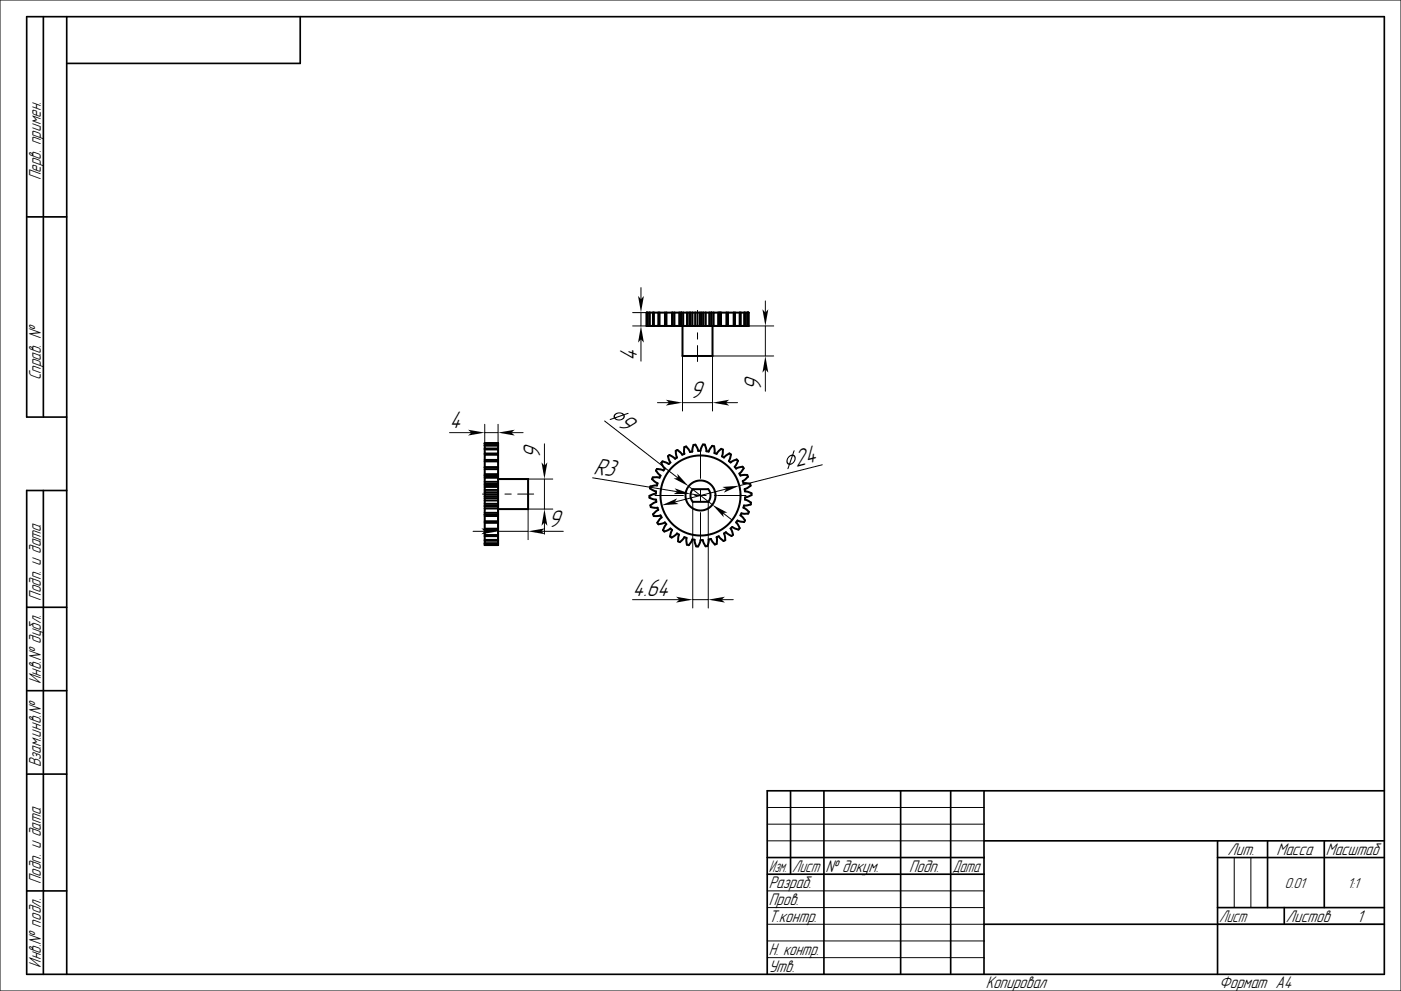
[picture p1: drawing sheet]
<svg xmlns="http://www.w3.org/2000/svg" width="420mm" height="297mm" viewBox="0 0 420 297" stroke-linecap="round" stroke-linejoin="round" font-family="sans-serif">
<g fill="none" stroke="#000" stroke-width=".3">
<path d="M0 0h420v297h-420zM189.7 97.7h4.3M189.7 93.7h4.3M192.2 86.2v3.5M192.2 93.7v4M209.1 93v4.8M209.1 99.7v1.9M213.6 97.7h18.3M229.4 90.2v3.5M229.4 97.7v9M192.2 101.7v6.5M204.6 106.7v16.5"/>
<path d="M209.1 103.6v4.8M229.4 110.7v6.5M231.9 106.7h-18.3v16.5M134.8 129.7h6.5M145.3 129.7h4M145.3 127.2v5.6M149.3 127.2v5.6M153.3 129.7h3.5M163.2 133v6.6M181.2 126.2l22.1 17.1M197.1 120.7h3.5M204.6 120.7h9"/>
<path d="M210 134.8v8.6M217.6 120.7h3.5M246.5 139.3l-24.9 6.3M141.8 159.2h3.5M144.7 148.1h4.7M149.3 159.2h9M149.3 152.6v9.1M151.4 148.1h1.9M155.2 148.1h4.8M158.3 143.6h7.4M162.3 159.2h6.6M163.2 143.6v9"/>
<path d="M163.2 156.6v3.5M165.7 152.6h-7.4v9.1M177.7 143.2l25.4 4.2M196.3 148.5h8.6M206.4 145.7l7.2 5.6M207 148l3 .5M207.7 150.4v31.8M208.3 148.5h3.4M210 146.8v3.4M210 153.6v8.6M212.3 150.4v31.8M215.1 148.5h8.6"/>
<path d="M216.7 153.7l2.8 2.2M217.8 146.5l-15.6 4M189.6 179.7h14.1M207.7 179.7h4.6M216.3 179.7h3.5M230 252h65M230 242h65M230 247h65M370 257v15M375 257v15M230 277h65M230 267h65"/>
<path d="M230 272h65M365 277h50M230 282h65M230 287h65"/>
</g>
<g fill="none" stroke="#000" stroke-width=".5">
<path d="M13 5v120M20 5v287M90 5v14h-70M8 65h12M20 125h-12v-120h407v287h-407v-145h12M13 147v145M8 182h12M8 207h12M8 232h12M237 237v25M247 237v55M270 237v55"/>
<path d="M285 237v55M295 237v55M415 237h-185v55M230 257h65M295 252h120M365 257h50M365 252v40M380 252v20M397 252v20M8 267h12M230 262h65M295 277h120"/>
<path d="M365 272h50M385 272v5"/>
</g>
<g fill="none" stroke="#000" stroke-width=".6">
<path d="M193.8 93.7h30.6v4h-30.6zM194 93.7v4M194.6 93.7v4M194.8 93.7v4M195.8 93.7v4M196 93.7v4M197.3 93.7v4M197.7 93.7v4M199.3 93.7v4M199.8 93.7v4M201.5 93.7v4M201.7 93.7v4"/>
<path d="M202.2 93.7v4M203.6 93.7v4M204.2 93.7v4M204.3 93.7v4M204.6 97.7v9h9v-9M204.8 93.7v4M206 93.7v4M206.6 93.7v4M207 93.7v4M207.6 93.7v4M208.4 93.7v4M209.1 93.7v4"/>
<path d="M209.8 93.7v4M210.4 93.7v4M210.9 93.7v4M211.6 93.7v4M212.6 93.7v4M213.2 93.7v4M213.4 93.7v4M213.9 93.7v4M215.3 93.7v4M215.8 93.7v4M216.2 93.7v4M217.8 93.7v4"/>
<path d="M218.2 93.7v4M219.9 93.7v4M220.3 93.7v4M221.7 93.7v4M222.1 93.7v4M223.1 93.7v4M223.3 93.7v4M224 93.7v4M224.1 93.7v4M145.3 132.8h4v30.6h-4zM145.3 132.8h4M145.3 133.4h4"/>
<path d="M145.3 133.6h4M145.3 134.4h4M145.3 134.7h4M145.3 135.9h4M145.3 136.3h4M145.3 137.8h4M145.3 138.3h4M198.6 138.3l1.9 .8 .5-.5-.8-1.9 .5-.3 1.7 1.1 .6-.4-.4-2 .5-.2 1.4 1.4 .7-.3v-2l.5-.2 1.2 1.7 .6-.2 .4-2h.6l.8 1.8h.7l.7-1.9 .6 .1 .5 1.9 .7 .1 1-1.7 .6 .2 .1 2 .6 .2 1.4-1.5 .5 .3-.2 2 .5 .3 1.7-1.2 .4 .3-.6 2 .5 .4 1.8-.9 .4 .4-.9 1.8 .4 .5 1.9-.5 .4 .5-1.3 1.5 .3 .6 2-.2 .2 .6-1.5 1.3 .2 .6 2 .2 .1 .6-1.8 1 .1 .7 2 .5v.6l-1.9 .6-.1 .7 1.8 .9v.6l-2.1 .3-.1 .7 1.6 1.2-.2 .5-2-.1-.3 .7 1.4 1.5-.3 .5-2-.5-.4 .6 1.1 1.7-.4 .4-1.9-.8-.5 .5 .8 1.9-.5 .3-1.7-1.1-.6 .4 .4 2-.5 .2-1.4-1.4-.7 .3v2l-.5 .2-1.2-1.7-.6 .2-.4 2h-.6l-.8-1.8h-.7l-.7 1.9-.6-.1-.5-1.9-.7-.1-1 1.7-.6-.2-.1-2-.6-.2-1.4 1.5-.5-.3 .2-2-.5-.3-1.7 1.2-.4-.3 .6-2-.5-.4-1.8 .9-.4-.4 .9-1.8-.4-.5-1.9 .5-.4-.5 1.3-1.5-.3-.6-2 .2-.2-.6 1.5-1.3-.2-.6-2-.2-.1-.6 1.8-1-.1-.7-2-.5v-.6l1.9-.6 .1-.7-1.8-.9v-.6l2.1-.3 .1-.7-1.6-1.2 .2-.5 2 .1 .3-.7-1.4-1.5 .3-.5 2 .5 .4-.6-1.1-1.7zM145.3 158.5h4M145.3 158.9h4M145.3 140h4M145.3 156.7h4"/>
<path d="M145.3 154.6h4M145.3 156.2h4M145.3 142.1h4M145.3 140.1h4M145.3 140.6h4M145.3 154.2h4M145.3 152.4h4M145.3 153.7h4M145.3 142.6h4M145.3 144.4h4M145.3 143.2h4M145.3 151.8h4"/>
<path d="M145.3 150h4M145.3 151h4M145.3 151.5h4M145.3 145.1h4M145.3 146.8h4M145.3 145.4h4M145.3 145.9h4M145.3 149.3h4M145.3 148.8h4M145.3 148.2h4M145.3 147.5h4M149.3 143.6h9v9h-9"/>
<path d="M207.7 146.6h4.6a3 3 0 0 1 0 3.8h-4.6a3 3 0 0 1 0-3.8zM145.3 163.3h4M145.3 163h4M145.3 162.8h4M145.3 162.1h4M145.3 161.8h4M145.3 160.7h4M145.3 160.3h4"/>
<circle cx="210" cy="148.5" r="12"/>
<circle cx="210" cy="148.5" r="4.5"/>
</g>
<g fill="#000">
<path d="M191.3 88.7l.9 1 .8-1-.8 5z" fill-rule="evenodd"/>
<path d="M228.6 92.7l.8 1 .9-1-.9 5z" fill-rule="evenodd"/>
<path d="M192.2 97.7l.8 5-.8-1-.9 1z" fill-rule="evenodd"/>
<path d="M213.6 120.7l5-.9-1 .9 1 .9z" fill-rule="evenodd"/>
<path d="M229.4 106.7l.9 5-.9-1-.8 1z" fill-rule="evenodd"/>
<path d="M140.3 128.8l5 .9-5 .8 1-.8z" fill-rule="evenodd"/>
<path d="M149.3 129.7l5-.9-1 .9 1 .8z" fill-rule="evenodd"/>
<path d="M162.3 138.6l.9 1 .9-1-.9 5z" fill-rule="evenodd"/>
<path d="M184.3 124.1l1.2-.5 .9 .1 .7 .4 1.1-.4 .3 .2-1.3 .5v.9l-.8 .6-1.2 .1-1-.5-1.4 .3 .1-.2 1.1-.4v-.6zM184.6 125.3l.6 .4h.9l.7-.5 .1-.6zM184.6 124.3l-.2 .8 2.3-.8-1.1-.4z" fill-rule="evenodd"/>
<path d="M199.6 119.8l5 .9-5 .9 1-.9z" fill-rule="evenodd"/>
<path d="M237.9 135l.3 .1-.4 1.2 .7 .5-.1 1.1-.6 1-1 .4-.4 1.2-.3 .1 .4-1.3-.7-.6 .1-1 .6-1 1-.5zM237.7 136.7l-.8 2.2 .7-.3 .5-.7v-.8zM236.6 137l-.5 1.1 .1 .5 .4 .3 .8-2.3z" fill-rule="evenodd"/>
<path d="M158.3 159.2l5-.8-1 .8 1 .9z" fill-rule="evenodd"/>
<path d="M163.2 152.6l.9 5-.9-1-.9 1z" fill-rule="evenodd"/>
<path d="M203 142l3.4 3.7-4.4-2.3 1.3-.1z" fill-rule="evenodd"/>
<path d="M202.2 146.3l4.8 1.7-5 .1 1.1-.7z" fill-rule="evenodd"/>
<path d="M198.4 151.4l4.6-2-.8 1.1 1.2 .6z" fill-rule="evenodd"/>
<path d="M216.6 145.9l5-.3-4.6 2 .8-1.1z" fill-rule="evenodd"/>
<path d="M213.6 151.3l4.4 2.3-1.3 .1 .3 1.3z" fill-rule="evenodd"/>
<path d="M144.3 158.4l5 .8-5 .9 1-.9z" fill-rule="evenodd"/>
<path d="M212.3 179.7l5-.9-1 .9 1 .9z" fill-rule="evenodd"/>
<path d="M202.7 178.8l5 .9-5 .9 1-.9z" fill-rule="evenodd"/>
</g>
<g font-size="6.7">
<text x="190.9" y="108.2" transform="rotate(-90 190.9 108.2)">4</text>
<text x="206.8" y="119.4">9</text>
<text x="228.2" y="117.2" transform="rotate(-90 228.2 117.2)">9</text>
<text x="134.8" y="128.4">4</text>
<text x="184.8" y="127.4" transform="rotate(38 184.8 127.4)">9</text>
<text x="162" y="137.6" transform="rotate(-90 162 137.6)">9</text>
<text x="177.9" y="142" transform="rotate(9 177.9 142)">R3</text>
<text x="238.7" y="140" transform="rotate(-14 238.7 140)">24</text>
<text x="164.3" y="158">9</text>
<text x="189.6" y="178.5">4.64</text>
</g>
<g font-size="4.7">
<text x="12.2" y="54" transform="rotate(-90 12.2 54)">Перв. примен.</text>
<text x="12.2" y="114" transform="rotate(-90 12.2 114)">Справ. №</text>
<text x="12.2" y="180" transform="rotate(-90 12.2 180)">Подп. и дата</text>
<text x="12.2" y="205" transform="rotate(-90 12.2 205)">Инв.№ дубл.</text>
<text x="12.2" y="230" transform="rotate(-90 12.2 230)">Взам.инв.№</text>
<text x="368" y="256.2">Лит.</text>
<text x="382.7" y="256.2">Масса</text>
<text x="397.5" y="256.2">Масштаб</text>
<text x="230.5" y="261.3">Изм.</text>
<text x="237.5" y="261.3">Лист</text>
<text x="247.5" y="261.3">№ докум.</text>
<text x="272.5" y="261.3">Подп.</text>
<text x="285.5" y="261.3">Дата</text>
<text x="12.2" y="265" transform="rotate(-90 12.2 265)">Подп. и дата</text>
<text x="230.5" y="266.3">Разраб.</text>
<text x="230.5" y="271.3">Пров.</text>
<text x="230.5" y="276.3">Т.контр.</text>
<text x="365.5" y="276.2">Лист</text>
<text x="385.5" y="276.2">Листов</text>
<text x="406.8" y="276.3">1</text>
<text x="230.5" y="286.3">Н. контр.</text>
<text x="12.2" y="290" transform="rotate(-90 12.2 290)">Инв.№ подл.</text>
<text x="230.5" y="291.3">Утв.</text>
<text x="295.5" y="296.3">Копировал</text>
<text x="365.5" y="296.3">Формат A4</text>
</g>
<g font-size="4">
<text x="385.2" y="266">0.01</text>
<text x="404" y="266">1:1</text>
</g>
</svg>
